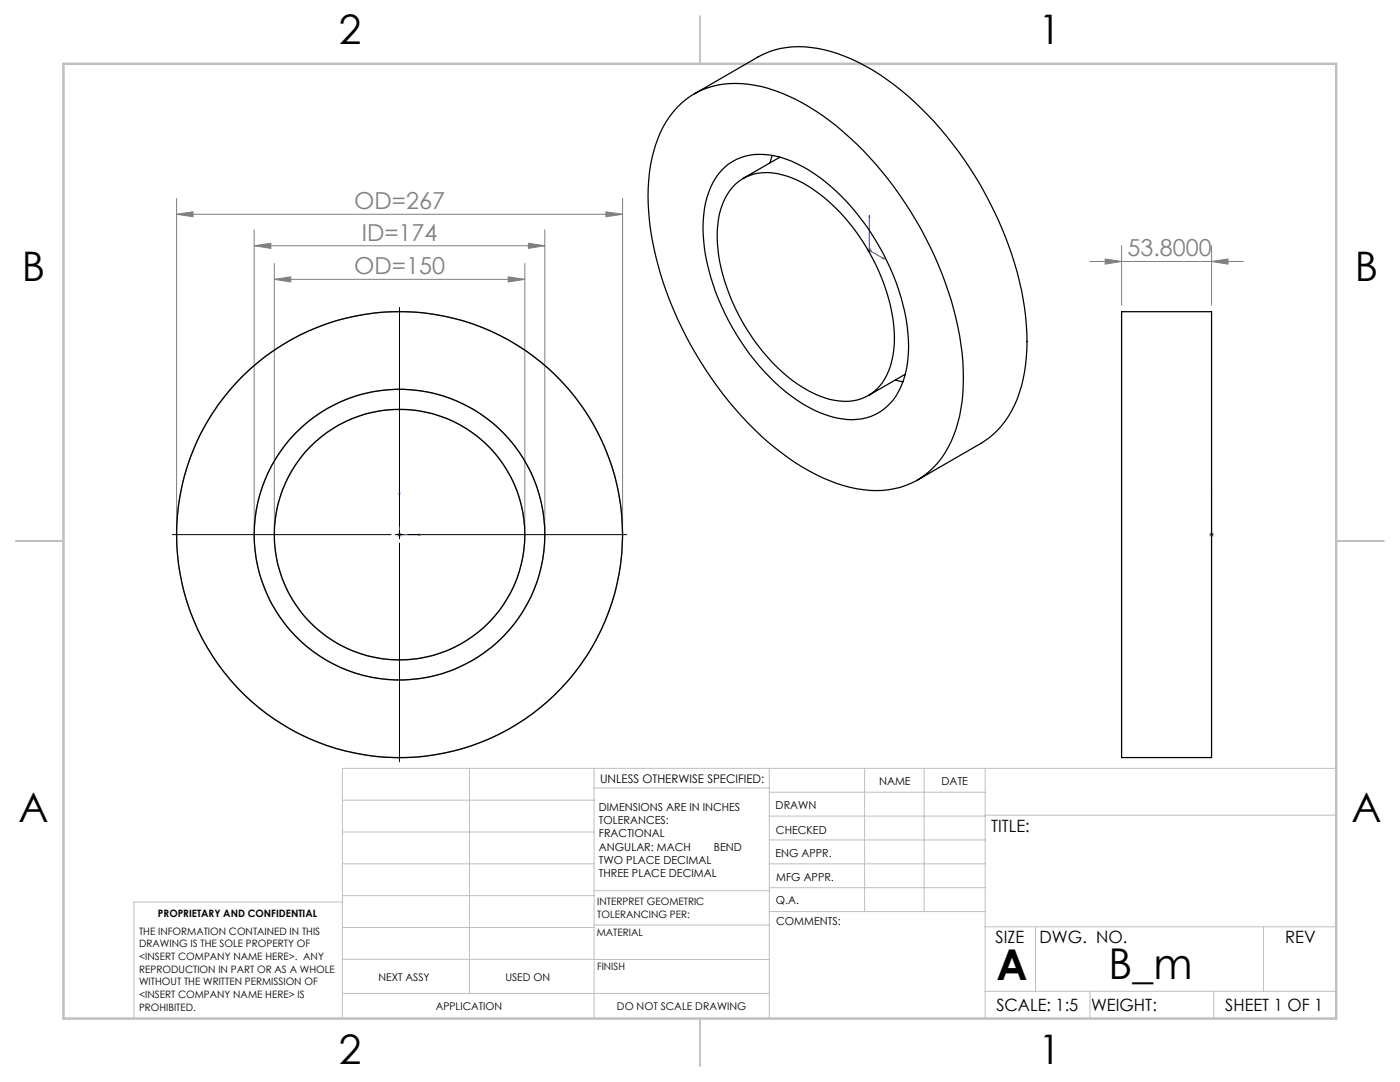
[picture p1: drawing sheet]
<svg xmlns="http://www.w3.org/2000/svg" width="279mm" height="216mm" viewBox="0 0 279 216" stroke-linecap="round" stroke-linejoin="round" font-family="sans-serif">
<path d="M173.5 43l.1 .4-.2-.1zM173.5 43v7l3 1.7M176.2 51.4l.3 .3-.3-.1zM79.7 98.1v8.6h4.3M79.7 98.1l.1 .5h-.2zM241.8 98.1v.5v-.5M241.8 98.1v8.6M83.6 106.6l.4 .1-.4 .1zM241.8 106.6v.2zM241.8 106.7h.1" fill="none" stroke="#00f" stroke-width=".2"/>
<g fill="none" stroke="#808080" stroke-width=".2">
<path d="M35.2 39.6v65.8M124.2 39.6v65.8M35.2 42.8l3.3-.5v1zM35.2 42.8h89M50.7 49l3.3-.5v1.1zM50.7 45.9v59.5M50.7 49h58M54.8 55.7l3.2-.5v1.1zM54.8 52.6v52.8M54.8 55.7h49.9M101.4 55.2l3.3 .5-3.3 .6zM104.7 52.6v52.8"/>
<path d="M105.4 48.5l3.3 .5-3.3 .6zM108.7 45.9v59.5M120.9 42.3l3.3 .5-3.3 .5zM173 50h1M173.1 49.6l.7 .7M173.5 49.5v.9M173.8 49.6l-.7 .7M217.5 52.2h30.6M220.6 51.7l3.2 .5-3.2 .5zM223.8 49v11.9M241.8 52.2l3.3-.5v1zM241.8 49v11.9"/>
<path d="M79.2 106.7h1M79.4 106.3l.7 .7M79.7 106.2v1M80.1 106.3l-.7 .7M241.3 106.7h1M241.4 106.3l.7 .7M241.8 106.2v1M242.1 106.3l-.7 .7"/>
</g>
<g fill="none" stroke="#808080" stroke-width=".25">
<circle cx="79.7" cy="106.7" r="29"/>
<circle cx="79.7" cy="106.7" r="25"/>
<circle cx="79.8" cy="106.7" r="44.5"/>
</g>
<g fill="none" stroke="#c0c0c0" stroke-width=".2">
<path d="M68.3 159.7h50.3M93.7 153.3v44.9M118.6 153.3v49.9M118.6 157.2h34.9M153.5 153.3v49.9M153.5 158.1h43.1M172.5 153.3v28.6M184.4 153.3v28.6M196.6 153.3v49.9M266.7 153.3h-198.4v49.9M68.3 178.7h50.3M68.3 172.4h50.3"/>
<path d="M68.3 166h50.3M68.3 180h-41.6v23.2M118.6 177.7h35M153.5 167.6h43.1M153.5 162.8h43.1M153.5 172.4h43.1M153.5 177.1h43.1M196.6 162.7h70.1M68.3 198.2h85.2M68.3 191.4l85.2 .1M68.3 185.1h50.3M118.6 184.6h35"/>
<path d="M153.6 181.9h43M196.6 197.8h70.1M196.6 184.9h70.1M206.7 184.9v12.9M217.5 197.8v5.4M242.2 197.8v5.4M252.2 184.9v12.9"/>
</g>
<path d="M139.7 3.2v9.5M3.1 107.9h9.6M266.7 107.9h9.5M139.7 203.2v9.6" fill="none" stroke="#c0c0c0" stroke-width=".25"/>
<path d="M12.7 12.7h254v190.5h-254z" fill="none" stroke="#c0c0c0" stroke-width=".5"/>
<path d="M79.7 61.3v43.7M34.4 106.7h43.6M78.9 106.7h1.7M79.7 105.8v1.7M79.7 108.4v43.6M81.4 106.7h43.7" fill="none" stroke="#000" stroke-width=".2"/>
<g fill="#00f">
<path d="M83.6 106.6l.4 .1-.4 .1zM79.7 98.1l.1 .5h-.2z"/>
<path d="M176.2 51.4l.3 .3-.3-.1zM173.5 43l.1 .4-.2-.1z"/>
<path d="M241.8 106.6v.2zM241.8 98.1v.5z"/>
</g>
<g fill="#808080">
<path d="M241.8 52.2l3.3-.5v1zM220.6 51.7l3.2 .5-3.2 .5z"/>
<path d="M54.8 55.7l3.2-.5v1.1zM101.4 55.2l3.3 .5-3.3 .6zM50.7 49l3.3-.5v1.1zM105.4 48.5l3.3 .5-3.3 .6zM35.2 42.8l3.3-.5v1zM120.9 42.3l3.3 .5-3.3 .5z"/>
</g>
<g fill="none" stroke="#000" stroke-width=".25">
<path d="M138.6 18.7l12.6-7.3a18 18 0 0 1 13.4-1.5 41.6 41.6 0 0 1 17.8 10.3 73.3 73.3 0 0 1 22.1 41.2 37 37 0 0 1-1.5 18.2 17.5 17.5 0 0 1-7.2 8.9l-12.7 7.3M135.2 21.4a16.4 16.4 0 0 1 15.4-4.4 39.5 39.5 0 0 1 19.1 10.6 72.4 72.4 0 0 1 22.1 41.2 35.2 35.2 0 0 1-2 19.3 16 16 0 0 1-17.4 9.6 35.5 35.5 0 0 1-17.8-8.4 72.2 72.2 0 0 1-25-45.2 32.9 32.9 0 0 1 2.8-18.8 18.5 18.5 0 0 1 2.8-3.9zM144.6 33.4a11.4 11.4 0 0 1 11.2-2 32.2 32.2 0 0 1 15.3 11.3 45.5 45.5 0 0 1 10.2 25.1 18.5 18.5 0 0 1-3 12 10.6 10.6 0 0 1-11.4 3.6 28.5 28.5 0 0 1-14.3-9.2 47 47 0 0 1-12.2-26.1 18.9 18.9 0 0 1 2.9-13.3zM146.8 36.8a9.9 9.9 0 0 1 10.4-1.6 29.7 29.7 0 0 1 13.1 10.2 38.8 38.8 0 0 1 8.2 22.1 14 14 0 0 1-3.6 10.3 9.9 9.9 0 0 1-10.4 1.5 28.5 28.5 0 0 1-13.1-10.2 39.4 39.4 0 0 1-8.2-20.8 15.3 15.3 0 0 1 3-10.9zM154.1 31l-.5 1.5M155.6 31.4l-7.3 4.2M178.6 75.8l1.6 .4M180.7 74.7l-7.4 4.2M223.8 62.2h18v89h-18z"/>
<circle cx="79.7" cy="106.7" r="29"/>
<circle cx="79.7" cy="106.7" r="25"/>
<circle cx="79.7" cy="106.7" r="44.5"/>
</g>
<g font-size="8.5">
<text x="198.9" y="195.5">A</text>
<text x="221.2" y="195.4">B_m</text>
</g>
<g font-size="8.1">
<text x="67.6" y="8.9">2</text>
<text x="207.3" y="8.9">1</text>
<text x="4.4" y="56.1">B</text>
<text x="270.4" y="56.1">B</text>
<text x="3.7" y="164.1">A</text>
<text x="269.7" y="164.1">A</text>
<text x="67.6" y="212.4">2</text>
<text x="207.3" y="212.4">1</text>
</g>
<g font-size="4.7" fill="#808080">
<text x="70.7" y="41.7">OD=267</text>
<text x="72.2" y="48">ID=174</text>
<text x="225" y="51.2">53.8000</text>
<text x="70.7" y="54.7">OD=150</text>
</g>
<g font-size="3.4">
<text x="197.8" y="166">TITLE:</text>
<text x="198.7" y="188.1">SIZE</text>
<text x="207.5" y="188.1">DWG. NO.</text>
<text x="256.5" y="188.2">REV</text>
<text x="198.8" y="201.7">SCALE: 1:5</text>
<text x="217.7" y="201.8">WEIGHT:</text>
<text x="244.5" y="201.7">SHEET 1 OF 1</text>
</g>
<text font-size="2.4" x="119.8" y="156.2">UNLESS OTHERWISE SPECIFIED:</text>
<g font-size="2.2">
<text x="119.5" y="161.8">DIMENSIONS ARE IN INCHES</text>
<text x="154.8" y="161.4">DRAWN</text>
<text x="175.4" y="156.6">NAME</text>
<text x="187.9" y="156.7">DATE</text>
<text x="119.5" y="164.4">TOLERANCES:</text>
<text x="119.5" y="167.1">FRACTIONAL</text>
<text x="154.9" y="166.3">CHECKED</text>
<text x="119.5" y="169.7">ANGULAR: MACH</text>
<text x="119.5" y="172.4">TWO PLACE DECIMAL</text>
<text x="142.5" y="169.7">BEND</text>
<text x="154.8" y="171">ENG APPR.</text>
<text x="119.5" y="175">THREE PLACE DECIMAL</text>
<text x="154.9" y="175.7">MFG APPR.</text>
<text x="154.9" y="180.4">Q.A.</text>
<text x="154.9" y="184.6">COMMENTS:</text>
</g>
<g font-size="2.1">
<text x="75.5" y="195.7">NEXT ASSY</text>
<text x="100.9" y="195.7">USED ON</text>
<text x="86.9" y="201.5">APPLICATION</text>
<text x="123.1" y="201.6">DO NOT SCALE DRAWING</text>
</g>
<g font-size="2">
<text x="31.5" y="182.9">PROPRIETARY AND CONFIDENTIAL</text>
<text x="119.2" y="180.6">INTERPRET GEOMETRIC</text>
<text x="119.2" y="183.1">TOLERANCING PER:</text>
<text x="27.8" y="186.5">THE INFORMATION CONTAINED IN THIS</text>
<text x="27.8" y="189">DRAWING IS THE SOLE PROPERTY OF</text>
<text x="27.8" y="191.6">&lt;INSERT COMPANY NAME HERE&gt;. ANY</text>
<text x="119.1" y="186.7">MATERIAL</text>
<text x="27.8" y="194.1">REPRODUCTION IN PART OR AS A WHOLE</text>
<text x="27.8" y="196.6">WITHOUT THE WRITTEN PERMISSION OF</text>
<text x="119.1" y="193.5">FINISH</text>
<text x="27.8" y="199.1">&lt;INSERT COMPANY NAME HERE&gt; IS</text>
<text x="27.8" y="201.7">PROHIBITED.</text>
</g>
</svg>
